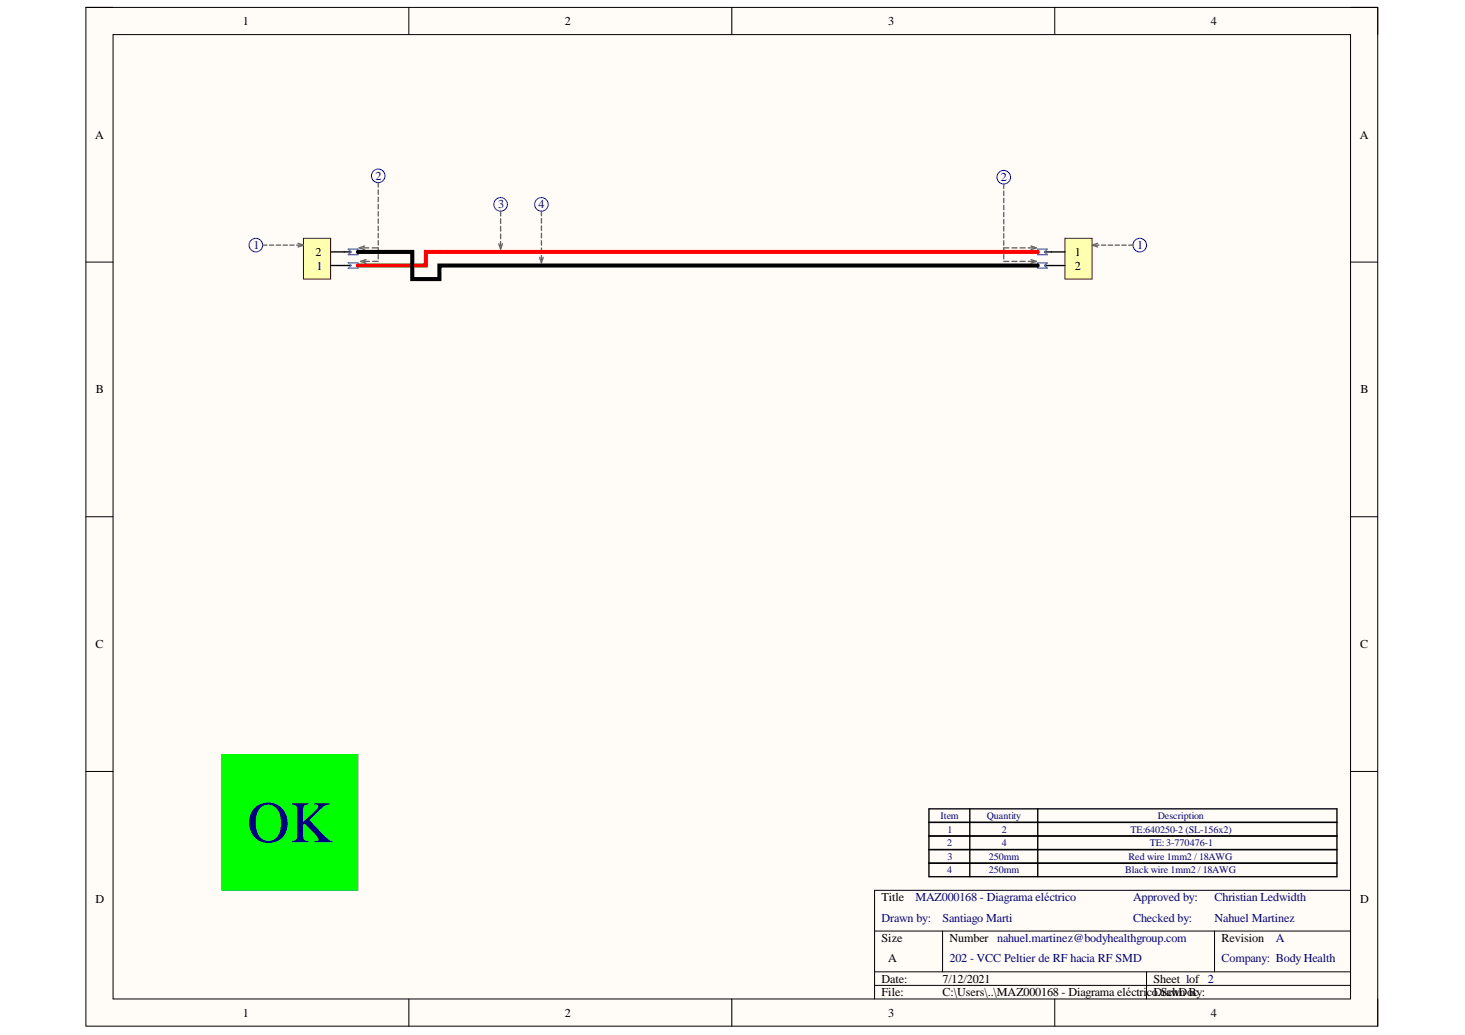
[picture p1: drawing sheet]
<svg xmlns="http://www.w3.org/2000/svg" width="297mm" height="210mm" viewBox="0 0 297 210" stroke-linecap="round" stroke-linejoin="round" font-family="sans-serif">
<path d="M17.4 1.5h261.9v206.6h-261.9z" fill-rule="evenodd" fill="#fffcf8"/>
<path d="M17.4 1.5h261.9v206.6h-261.9z" fill="none" stroke="#000" stroke-width=".2"/>
<path d="M22.9 7h250.9v195.6h-250.9z" fill-rule="evenodd" fill="#fffcf8"/>
<g fill="none" stroke="#000" stroke-width=".2">
<path d="M17.4 1.5h5.5M22.9 7h250.9v195.6h-250.9zM82.9 1.5v5.5M148.4 1.5v5.5M213.9 1.5v5.5M273.8 1.5h5.5v5.5M17.4 53.2h5.5M273.8 53.2h5.5M17.4 104.8h5.5M273.8 104.8h5.5M17.4 156.5h5.5M273.8 156.5h5.5"/>
<path d="M177.3 188.8h96.5M177.3 197.1h96.5M177.3 199.8h96.5M191.1 188.8v8.3M232.5 197.1v5.5M246.3 188.8v8.3M273.8 180.6h-96.5v22M82.9 202.6v5.5M148.4 202.6v5.5M213.9 202.6v5.5M279.3 202.6v5.5"/>
</g>
<path d="M188.4 164h82.7v13.8h-82.7zM188.4 166.8h82.7M188.4 169.5h82.7M188.4 172.3h82.7M188.4 175.1h82.7M196.6 164v13.8M210.4 164v13.8" fill="none" stroke="#000" stroke-width=".27"/>
<circle cx="51.9" cy="49.7" r="1.38" fill="none" stroke="#00f" stroke-width=".2"/>
<path d="M61.5 48.3h5.5v8.3h-5.5z" fill-rule="evenodd" fill="#ffffb0"/>
<path d="M61.5 48.3h5.5v8.3h-5.5z" fill="none" stroke="#800000" stroke-width=".2"/>
<path d="M67 53.8h4.2M67 51.1h4.2M211.8 53.9h1.4M211.8 51.1h1.4" fill="none" stroke="#000" stroke-width=".27"/>
<g fill="none" stroke="#00f" stroke-width=".2">
<circle cx="76.7" cy="35.7" r="1.38"/>
<circle cx="203.5" cy="35.9" r="1.38"/>
<circle cx="231.1" cy="49.7" r="1.38"/>
</g>
<path d="M70.6 50.5h2v1.1h-2l.6-.5zM70.6 53.3h2v1.1h-2l.6-.6zM210.4 50.5h1.9l-.5 .6 .5 .5h-1.9zM210.4 53.3h1.9l-.5 .6 .5 .5h-1.9z" fill="none" stroke="#009cca" stroke-width=".27"/>
<path d="M215.9 48.3h5.5v8.3h-5.5z" fill-rule="evenodd" fill="#ffffb0"/>
<path d="M215.9 48.3h5.5v8.3h-5.5z" fill="none" stroke="#800000" stroke-width=".2"/>
<path d="M213.2 51.1h2.7M213.2 53.9h2.7" fill="none" stroke="#000" stroke-width=".27"/>
<g fill="none" stroke="#00f" stroke-width=".2">
<circle cx="101.5" cy="41.4" r="1.38"/>
<circle cx="109.8" cy="41.4" r="1.38"/>
</g>
<g fill="none" stroke="#646464" stroke-width=".27">
<path d="M76.7 37v1M76.7 38.5v.9M76.7 40v.9M203.5 37.3v.9M203.5 38.8v.9M53.3 49.7h.8M54.6 49.7h.9M56 49.7h.9M57.4 49.7h.9M58.8 49.7h.8M60.1 49.7h.9M60.4 49.3l1.1 .4-1.1 .4"/>
<path d="M73.6 50.3h1.2M73.8 53h1.1M73.9 49.9l-1.1 .4 1.1 .3M74.2 52.7l-1.1 .3 1.1 .4M75.5 50.3h1.2v.8M75.6 53h1.1M76.7 41.4v1M76.7 42.9v.9M76.7 44.4v.9M76.7 45.9v.9M76.7 47.3v.9M76.7 48.8v.9"/>
<path d="M76.7 51.6v.9M101.1 49.4l.4 1.1 .4-1.1M101.5 42.8v1M101.5 44.4v.9M101.5 45.9v1M101.5 47.5v.9M101.5 49v1M109.4 52.2l.4 1.1 .3-1.1M109.8 42.8v1M109.8 44.3v1M109.8 45.8v1M109.8 47.3v.9"/>
<path d="M109.8 48.8v.9M109.8 50.3v.9M109.8 51.8v.9M203.5 40.2v.9M203.5 41.6v.9M203.5 43.1v.9M203.5 44.5v.9M203.5 45.9v.9M203.5 47.4v.9M203.5 48.8v.9M203.5 51.6v.9M203.5 53h1.1"/>
<path d="M204.6 50.3h-1.1v.8M205.2 50.3h1M205.2 53h1M206.8 50.3h1.1M206.8 53h1.1M208.5 50.3h1M208.5 53h1M209 49.9l1.1 .4-1.1 .3M209 52.7l1.1 .3-1.1 .4M222 49.7h.8M222.5 49.3l-1.1 .4 1.1 .4M223.3 49.7h.9"/>
<path d="M224.7 49.7h.9M226.1 49.7h.9M227.5 49.7h.8M228.9 49.7h.8"/>
</g>
<path d="M89.1 51.1h121.3" fill="none" stroke="#f00" stroke-width=".82"/>
<path d="M45 153h27.6v27.6h-27.6z" fill-rule="evenodd" fill="#0f0"/>
<path d="M45 153h27.6v27.6h-27.6z" fill="none" stroke="#0f0" stroke-width=".2"/>
<path d="M89.1 51.1h-2.8v2.7h-13.7" fill="none" stroke="#f00" stroke-width=".82"/>
<path d="M72.6 51.1h11v5.5h5.5v-2.7h121.3" fill="none" stroke="#000" stroke-width=".82"/>
<text font-size="11.9" fill="#000080" x="50.1" y="170.8">OK</text>
<g font-size="2.5">
<text x="49.2" y="5.1">1</text>
<text x="114.5" y="5.1">2</text>
<text x="180.1" y="5.1">3</text>
<text x="245.5" y="5.1">4</text>
<text x="19.3" y="28.1">A</text>
<text x="275.7" y="28.1">A</text>
<text x="64" y="51.9">2</text>
<text x="217.9" y="51.9">1</text>
<text x="64.2" y="54.7">1</text>
<text x="217.9" y="54.7">2</text>
<text x="19.5" y="79.8">B</text>
<text x="275.9" y="79.8">B</text>
<text x="19.4" y="131.5">C</text>
<text x="275.8" y="131.5">C</text>
<text x="19.4" y="183.1">D</text>
<text x="178.7" y="182.8">Title</text>
<text x="275.8" y="183.1">D</text>
<text x="178.7" y="191">Size</text>
<text x="192.5" y="191">Number nahuel.martinez@bodyhealthgroup.com</text>
<text x="247.7" y="191">Revision</text>
<text x="180.1" y="195.2">A</text>
<text x="178.7" y="199.3">Date:</text>
<text x="178.7" y="202.1">File:</text>
<text x="191.1" y="199.3">7/12/2021</text>
<text x="191.1" y="202.1">C:\Users\..\MAZ000168 - Diagrama eléctricoDrawn By:</text>
<text x="233.9" y="199.3">Sheet 1of 2</text>
<text x="234.8" y="202.1">.SchDoc</text>
<text x="49.2" y="206.2">1</text>
<text x="114.5" y="206.2">2</text>
<text x="180.1" y="206.2">3</text>
<text x="245.5" y="206.2">4</text>
</g>
<g font-size="2.5" fill="#000080">
<text x="76.1" y="36.5">2</text>
<text x="202.9" y="36.8">2</text>
<text x="101" y="42.3">3</text>
<text x="109.2" y="42.3">4</text>
<text x="51.4" y="50.5">1</text>
<text x="230.6" y="50.5">1</text>
<text x="185.6" y="182.8">MAZ000168 - Diagrama eléctrico</text>
<text x="229.8" y="182.8">Approved by:</text>
<text x="246.2" y="182.8">Christian Ledwidth</text>
<text x="178.7" y="187">Drawn by:</text>
<text x="191.1" y="187">Santiago Marti</text>
<text x="229.8" y="187">Checked by:</text>
<text x="246.2" y="187">Nahuel Martinez</text>
<text x="258.7" y="191">A</text>
<text x="192.5" y="195.2">202 - VCC Peltier de RF hacia RF SMD</text>
<text x="247.7" y="195.2">Company: Body Health</text>
</g>
<g font-size="2" fill="#000080">
<text x="190.7" y="166.1">Item</text>
<text x="200.1" y="166.1">Quantity</text>
<text x="234.7" y="166.1">Description</text>
<text x="192" y="171.6">2</text>
<text x="192.1" y="168.9">1</text>
<text x="203.1" y="168.9">2</text>
<text x="203.1" y="171.6">4</text>
<text x="229.2" y="168.9">TE:640250-2 (SL-156x2)</text>
<text x="233.1" y="171.6">TE:3-770476-1</text>
<text x="192" y="177.1">4</text>
<text x="192.1" y="174.4">3</text>
<text x="200.5" y="174.4">250mm</text>
<text x="200.5" y="177.1">250mm</text>
<text x="228.1" y="177.1">Black wire 1mm2 / 18AWG</text>
<text x="228.8" y="174.4">Red wire 1mm2 / 18AWG</text>
</g>
</svg>
